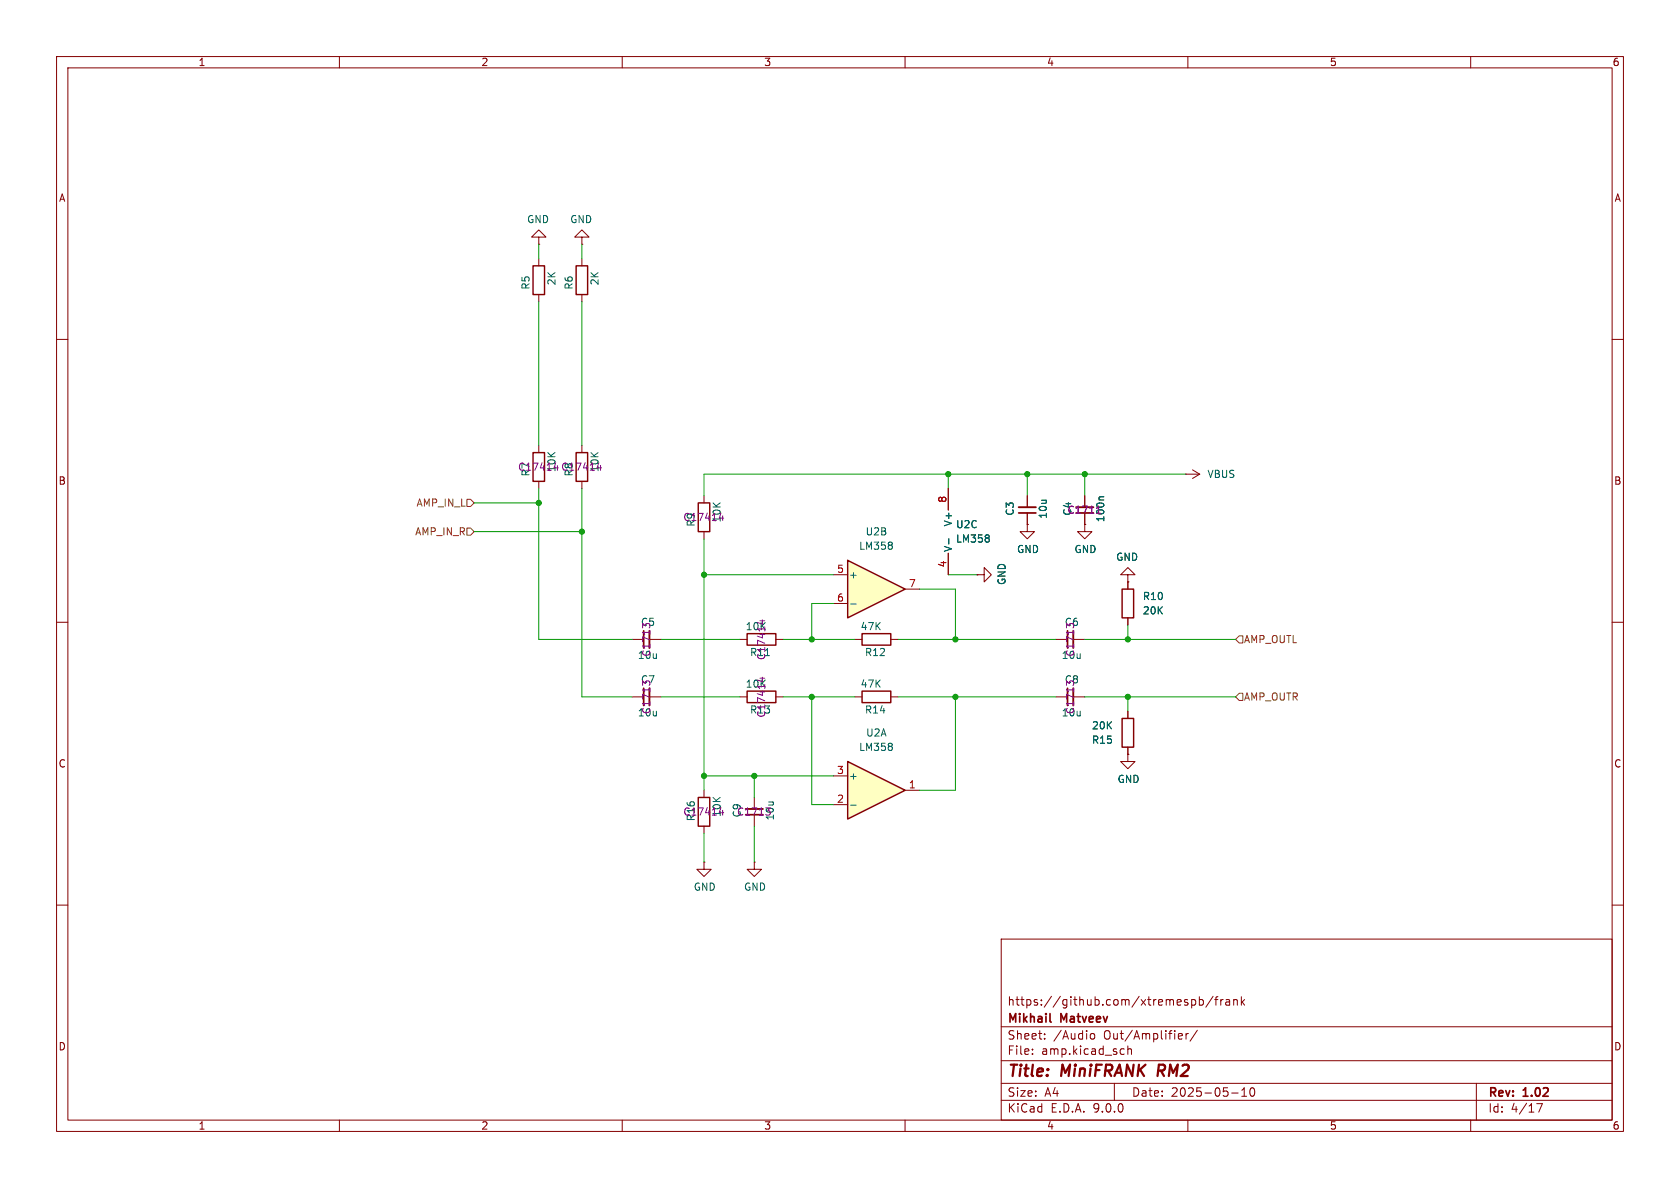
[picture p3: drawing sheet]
<svg xmlns="http://www.w3.org/2000/svg" width="297mm" height="210mm" viewBox="0 0 297 210" stroke-linecap="round" stroke-linejoin="round" font-family="sans-serif">
<g fill="none" stroke="#840000" stroke-width=".18">
<path d="M10 10h277v190h-277zM12 12h273v186h-273zM60 10v2M110 10v2M160 10v2M210 10v2M260 10v2M95.2 45.7v1.3M95.2 52.1v1.2M102.9 41.9h1.2l-1.2-1.3-1.3 1.3h1.3v1.3M102.9 43.2h.1M10 60h2"/>
<path d="M95.2 78.7v1.3M102.9 78.7v1.3M285 60h2M95.2 85.1v1.3M102.9 85.1v1.3M124.5 87.6v1.3M124.5 94v1.3M191.8 92.7v1.3h1.2l-1.2 1.3-1.3-1.3h1.3M191.8 92.7h.1M191.8 87.6v2.1M191.8 90.7v2M10 110h2"/>
<path d="M130.8 113h1.3M137.2 113h1.2M186.7 113h2M189.7 113h2.1M285 110h2M130.8 123.2h1.3M137.2 123.2h1.2M186.7 123.2h2M189.7 123.2h2.1M10 160h2M177 166h108v32h-108zM210.7 176.8l.4-.1 .3 .3v.4l-.2 .2h-.5"/>
<path d="M212 176.8l.5-.1 .2 .3v.4l-.1 .2h-.6M212 176.2v1.5M214.5 176.1l-1.3 2M214.7 176.7h.6M215.3 176.2l-.3 .2v1.3M215.8 176.7v1M216.2 176.7l-.2 .1-.2 .2M216.7 176.8h.6l.1 .9M217.4 177.1h-.5a.29 .29 0 0 0-.2 .3 .29 .29 0 0 0 .2 .3l.5-.1M218.1 176.8l.2-.1 .4 .1v.9M218.1 176.7v1M219.5 176.2v1.5"/>
<path d="M219.6 177.1l.4 .6M220 176.7l-.5 .6M285 160h2M60 198v2M110 198v2M160 198v2M177 194.5h108M177 191.5h108M177 187.5h108M177 181.5h108M182.5 186.3v.1M182.5 185.5v.1"/>
<path d="M184.7 183.6v.1M184.7 182.8v.1M192.7 183l.3-.3 .4 .1 .1 .2v.4l-.1 .2-.4 .1-.3-.3M197 191.5v3M198.6 185.4l.1 .1M198.7 186.3l-.1 .1M199.4 184.9v1.5M199.4 185.5l.2-.1 .4 .1v.9M208.5 182.7l.5 .1v.3l-.7 .1M209 183.6l-.5 .1M209.7 182.7v1M210 198v2"/>
<path d="M210.1 182.7l-.3 .1-.1 .2M211.7 182.1l-1.3 2M217.7 193.2h1.2M219.5 193.8h.9M219.5 192.7l.5-.4v1.5M221.1 192.4l.2-.1a.81 .81 0 0 1 .6 .6 .81 .81 0 0 1-.3 .8l-.1 .1a.81 .81 0 0 1-.4-1.4zM260 198v2M261 191.5v6.5M271.7 195.1h1l-.7 1.5"/>
</g>
<path d="M204.9 188.2l-.3 2" fill="none" stroke="#840000" stroke-width=".4"/>
<path d="M190.2 90.7h3.1M188.7 111.5v3.1M188.7 121.7v3M185.6 180.5l.2 .2" fill="none" stroke="#840000" stroke-width=".3"/>
<path d="M94.2 47h2.1v5.1h-2.1zM94.2 80h2.1v5.1h-2.1zM101.9 80h2v5.1h-2zM123.4 88.9h2.1v5.1h-2.1zM132.1 112h5.1v2h-5.1zM132.1 122.2h5.1v2h-5.1z" fill="none" stroke="#840000" stroke-width=".25"/>
<path d="M134.8 109.6v.7M134.8 119.7v.8" fill="none" stroke="#840084" stroke-width=".18"/>
<path d="M190.2 89.7h3.1M189.7 111.5v3.1M189.7 121.7v3" fill="none" stroke="#840000" stroke-width=".33"/>
<path d="M195.1 87.8h-.6l-.2 .2" fill="none" stroke="#006464" stroke-width=".18"/>
<path d="M149.9 99.1l10.1 5-10.1 5.1z" fill="#ffffc2"/>
<path d="M149.9 99.1l10.1 5-10.1 5.1zM152.4 112h5.1v2h-5.1zM198.4 104.1h2v5.1h-2zM152.4 122.2h5.1v2h-5.1zM198.4 127h2v5.1h-2zM123.4 141h2.1v5.1h-2.1z" fill="none" stroke="#840000" stroke-width=".25"/>
<g fill="none" stroke="#840000" stroke-width=".18">
<path d="M95.2 41.9h1.3l-1.3-1.3-1.2 1.3h1.2v1.3M95.2 43.2h.1M167.6 86.4v3.8M167.6 97.8v3.8M181.6 92.7v1.3h1.3l-1.3 1.3-1.3-1.3h1.3M181.6 92.7h.1M181.6 87.6v2.1M181.6 90.7v2M209.5 83.8h.1M209.5 83.8h2.6M210.8 83.1l1.3 .7M212.1 83.8l-1.3 .8"/>
<path d="M111.8 113h2M114.8 113h2M147.3 101.6h2.6M147.3 106.7h2.6M151.1 113h1.3M157.5 113h1.2M160 104.1h2.6M172.7 101.6h1.3v-1.3l1.3 1.3-1.3 1.3v-1.3M172.7 101.6h.1M199.4 101.6h1.3l-1.3-1.3-1.3 1.3h1.3v1.3M199.4 102.9h.1M199.4 102.9v1.2"/>
<path d="M199.4 109.2v1.3M111.8 123.2h2M114.8 123.2h2M124.5 139.7v1.3M151.1 123.2h1.3M157.5 123.2h1.2M199.4 133.4v1.2h1.3l-1.3 1.3-1.3-1.3h1.3M199.4 133.4h.1M199.4 125.7v1.3M199.4 132.1v1.3M124.5 152.4v1.3h1.2l-1.2 1.2-1.3-1.2h1.3M124.5 152.4h.1"/>
<path d="M124.5 146.1v1.2M133.3 152.4v1.3h1.3l-1.3 1.2-1.2-1.2h1.2M133.3 152.4h.1M133.3 141v2M133.3 144v2.1"/>
</g>
<path d="M157.7 96v.3M157.7 96.5v.5M167.7 95.2v1M174.8 94.7v.3M174.8 95.2v.5M150.4 106.8h1" fill="none" stroke="#006464" stroke-width=".18"/>
<path d="M180.1 90.7h3M113.8 111.5v3.1M113.8 121.7v3M131.8 144h3.1" fill="none" stroke="#840000" stroke-width=".3"/>
<path d="M180.1 89.7h3M114.8 111.5v3.1M114.8 121.7v3M131.8 143h3.1" fill="none" stroke="#840000" stroke-width=".33"/>
<path d="M149.9 134.6l10.1 5.1-10.1 5.1z" fill="#ffffc2"/>
<path d="M101.9 47h2v5.1h-2zM149.9 134.6l10.1 5.1-10.1 5.1z" fill="none" stroke="#840000" stroke-width=".25"/>
<g fill="none" stroke="#840000" stroke-width=".18">
<path d="M102.9 45.7v1.3M102.9 52.1v1.2M167.6 86.4v3.8M167.6 97.8v3.8M181.6 92.7h.1M181.6 87.6v2.1M181.6 90.7v2M191.8 92.7h.1M191.8 87.6v2.1M191.8 90.7v2M172.7 101.6h.1M199.4 102.9h.1"/>
<path d="M199.4 102.9v1.2M199.4 109.2v1.3M147.3 137.2h2.6M160 139.7h2.6M199.4 133.4h.1M199.4 125.7v1.3M199.4 132.1v1.3M147.3 142.2h2.6"/>
</g>
<path d="M167.7 95.2v1M174.8 94.7v.3M174.8 95.2v.5M195.1 87.8h-.6l-.2 .2M157.7 131.5v.3M157.7 132.1v.4M150.4 142.3h1" fill="none" stroke="#006464" stroke-width=".18"/>
<path d="M82.5 88.3h.7l.6 .6-.6 .6h-.7zM82.5 93.3h.7l.6 .7-.6 .6h-.7zM219.1 112.4h.6v1.3h-.6l-.7-.7zM219.1 122.6h.6v1.2h-.6l-.7-.6z" fill="none" stroke="#725600" stroke-width=".18"/>
<g fill="none" stroke="#009600" stroke-width=".18">
<path d="M95.2 43.2v2.5M95.2 53.3v25.4M102.9 43.2v2.5M102.9 53.3v25.4M83.8 88.9h11.4M83.8 94h19.1M95.2 86.4v26.6h16.6M102.9 86.4v36.8h8.9M124.5 95.3v44.4M167.6 83.8v2.6M181.6 83.8v3.8M191.8 83.8v3.8"/>
<path d="M209.5 83.8h-85v3.8M116.8 113h14M124.5 101.6h22.8M138.4 113h12.7M147.3 106.7h-3.8v6.3M158.7 113h28M162.6 104.1h6.3v8.9M167.6 101.6h5.1M191.8 113h26.6M199.4 110.5v2.5M116.8 123.2h14M124.5 137.2h22.8"/>
<path d="M133.3 137.2v3.8M138.4 123.2h12.7M143.5 123.2v19h3.8M158.7 123.2h28M168.9 123.2v16.5h-6.3M191.8 123.2h26.6M199.4 123.2v2.5M124.5 147.3v5.1M133.3 146.1v6.3"/>
</g>
<g fill="#009600" stroke="#009600" stroke-width=".18">
<circle cx="181.6" cy="83.8" r=".46"/>
<circle cx="191.8" cy="83.8" r=".46"/>
<circle cx="168.9" cy="123.2" r=".46"/>
<circle cx="168.9" cy="113" r=".46"/>
<circle cx="167.6" cy="83.8" r=".46"/>
<circle cx="199.4" cy="123.2" r=".46"/>
<circle cx="199.4" cy="113" r=".46"/>
<circle cx="133.3" cy="137.2" r=".46"/>
<circle cx="143.5" cy="113" r=".46"/>
<circle cx="124.5" cy="137.2" r=".46"/>
<circle cx="143.5" cy="123.2" r=".46"/>
<circle cx="124.5" cy="101.6" r=".46"/>
<circle cx="95.2" cy="88.9" r=".46"/>
<circle cx="102.9" cy="94" r=".46"/>
</g>
<g font-size="2.8" fill="#840000">
<text x="178" y="190.9">Title:</text>
<text x="187.7" y="190.9">MiniFRANK</text>
<text x="205.5" y="190.9">RM2</text>
</g>
<g font-size="2.1" fill="#840000">
<text x="178" y="178">https://github.com/xtremespb/frank</text>
<text x="178" y="184">Sheet:</text>
<text x="178" y="181.2">Mikhail</text>
<text x="186.2" y="184">/Audio</text>
<text x="187.6" y="181.2">Matveev</text>
<text x="195.2" y="184">Out/Amplifier/</text>
<text x="178" y="186.7">File:</text>
<text x="184.1" y="186.7">amp.kicad_sch</text>
<text x="178" y="196.9">KiCad</text>
<text x="178" y="194.1">Size:</text>
<text x="184.7" y="194.1">A4</text>
<text x="185.7" y="196.9">E.D.A.</text>
<text x="193.3" y="196.9">9.0.0</text>
<text x="200" y="194.1">Date:</text>
<text x="207" y="194.1">2025-05-10</text>
<text x="263" y="194.3">Rev:</text>
<text x="263" y="196.9">Id:</text>
<text x="267.1" y="196.9">4/17</text>
<text x="269.4" y="194.3">1.02</text>
</g>
<g font-size="1.8" fill="#840000">
<text x="35" y="11.9">1</text>
<text x="85" y="11.9">2</text>
<text x="135" y="11.9">3</text>
<text x="185" y="11.9">4</text>
<text x="235" y="11.9">5</text>
<text x="285" y="11.9">6</text>
<text x="10.3" y="35.9">A</text>
<text x="285.3" y="35.9">A</text>
<text x="10.3" y="85.9">B</text>
<text x="285.3" y="85.9">B</text>
<text x="10.3" y="135.9">C</text>
<text x="285.3" y="135.9">C</text>
<text x="10.3" y="185.9">D</text>
<text x="285.3" y="185.9">D</text>
<text x="35" y="199.9">1</text>
<text x="85" y="199.9">2</text>
<text x="135" y="199.9">3</text>
<text x="185" y="199.9">4</text>
<text x="235" y="199.9">5</text>
<text x="285" y="199.9">6</text>
</g>
<g font-size="1.8" fill="#006464">
<text x="93.1" y="39.6">GND</text>
<text x="100.7" y="39.6">GND</text>
<text x="93.8" y="51.3" transform="rotate(-90 93.8 51.3)">R5</text>
<text x="98.4" y="50.5" transform="rotate(-90 98.4 50.5)">2K</text>
<text x="101.4" y="51.3" transform="rotate(-90 101.4 51.3)">R6</text>
<text x="106" y="50.5" transform="rotate(-90 106 50.5)">2K</text>
<text x="213.4" y="84.7">VBUS</text>
<text x="152.9" y="94.8">U2B</text>
<text x="168.5" y="93.2" transform="rotate(-90 168.5 93.2)">V+</text>
<text x="168.9" y="93.6">U2C</text>
<text x="179.4" y="91.3" transform="rotate(-90 179.4 91.3)">C3</text>
<text x="185.3" y="91.8" transform="rotate(-90 185.3 91.8)">10u</text>
<text x="151.8" y="97.4">LM358</text>
<text x="168.5" y="97.7" transform="rotate(-90 168.5 97.7)">V-</text>
<text x="168.9" y="96.1">LM358</text>
<text x="179.7" y="98">GND</text>
<text x="189.9" y="98">GND</text>
<text x="197.2" y="99.3">GND</text>
<text x="150" y="102.5">+</text>
<text x="178" y="103.5" transform="rotate(-90 178 103.5)">GND</text>
<text x="201.9" y="106.3">R10</text>
<text x="152.1" y="111.6">47K</text>
<text x="201.9" y="108.8">20K</text>
<text x="152.8" y="116.2">R12</text>
<text x="152.1" y="121.8">47K</text>
<text x="152.8" y="126.3">R14</text>
<text x="153" y="130.4">U2A</text>
<text x="192.9" y="131.7">R15</text>
<text x="192.9" y="129.1">20K</text>
<text x="151.8" y="132.9">LM358</text>
<text x="150" y="138">+</text>
<text x="197.5" y="138.6">GND</text>
<text x="122.6" y="157.7">GND</text>
<text x="131.4" y="157.7">GND</text>
</g>
<g font-size="1.8" fill="#840084">
<text x="91.5" y="83.4">C17414</text>
<text x="98.4" y="83.6" transform="rotate(-90 98.4 83.6)">10K</text>
<text x="99.1" y="83.4">C17414</text>
<text x="106" y="83.6" transform="rotate(-90 106 83.6)">10K</text>
<text x="93.8" y="84.3" transform="rotate(-90 93.8 84.3)">R7</text>
<text x="101.4" y="84.3" transform="rotate(-90 101.4 84.3)">R8</text>
<text x="120.7" y="92.3">C17414</text>
<text x="123" y="93.2" transform="rotate(-90 123 93.2)">R9</text>
<text x="127.6" y="92.4" transform="rotate(-90 127.6 92.4)">10K</text>
<text x="188.6" y="91">C1711</text>
<text x="189.6" y="91.3" transform="rotate(-90 189.6 91.3)">C4</text>
<text x="195.4" y="92.4" transform="rotate(-90 195.4 92.4)">100n</text>
<text x="113.2" y="110.8">C5</text>
<text x="131.7" y="111.6">10K</text>
<text x="188.1" y="110.8">C6</text>
<text x="112.7" y="116.7">10u</text>
<text x="115.2" y="116.2" transform="rotate(-90 115.2 116.2)">C1713</text>
<text x="132.5" y="116.2">R11</text>
<text x="135.5" y="116.8" transform="rotate(-90 135.5 116.8)">C17414</text>
<text x="187.6" y="116.7">10u</text>
<text x="190.1" y="116.2" transform="rotate(-90 190.1 116.2)">C1713</text>
<text x="113.2" y="121">C7</text>
<text x="131.7" y="121.8">10K</text>
<text x="188.1" y="121">C8</text>
<text x="112.7" y="126.8">10u</text>
<text x="115.2" y="126.3" transform="rotate(-90 115.2 126.3)">C1713</text>
<text x="132.5" y="126.3">R13</text>
<text x="135.5" y="127" transform="rotate(-90 135.5 127)">C17414</text>
<text x="187.6" y="126.8">10u</text>
<text x="190.1" y="126.3" transform="rotate(-90 190.1 126.3)">C1713</text>
<text x="120.7" y="144.4">C17414</text>
<text x="123" y="145.3" transform="rotate(-90 123 145.3)">R16</text>
<text x="127.6" y="144.5" transform="rotate(-90 127.6 144.5)">10K</text>
<text x="130.2" y="144.4">C1713</text>
<text x="131.2" y="144.6" transform="rotate(-90 131.2 144.6)">C9</text>
<text x="137" y="145.1" transform="rotate(-90 137 145.1)">10u</text>
</g>
<g font-size="1.8" fill="#725600">
<text x="73.5" y="89.8">AMP_IN_L</text>
<text x="73.3" y="94.8">AMP_IN_R</text>
<text x="219.8" y="113.9">AMP_OUTL</text>
<text x="219.8" y="124.1">AMP_OUTR</text>
</g>
<g font-size="1.8" fill="#a90000">
<text x="167.4" y="89" transform="rotate(-90 167.4 89)">8</text>
<text x="147.9" y="101.3">5</text>
<text x="167.4" y="100.4" transform="rotate(-90 167.4 100.4)">4</text>
<text x="147.9" y="106.4">6</text>
<text x="160.6" y="103.9">7</text>
<text x="147.9" y="136.9">3</text>
<text x="147.9" y="142">2</text>
<text x="160.6" y="139.4">1</text>
</g>
</svg>
